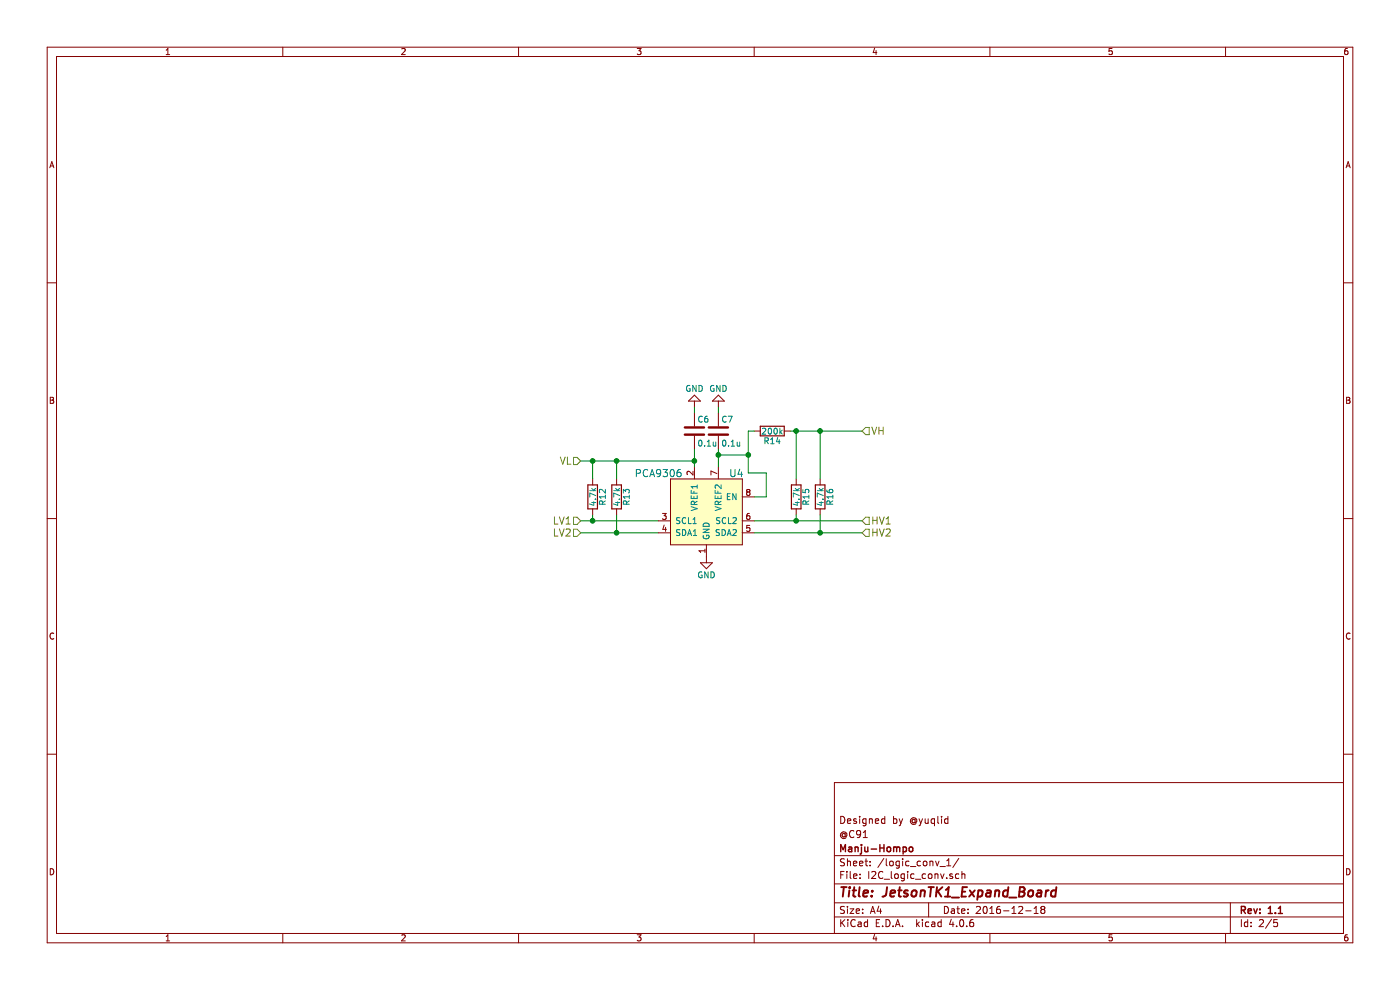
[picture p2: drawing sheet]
EESchema Schematic File Version 2
LIBS:JetsonTK1_GPIO_connector-rescue
LIBS:power
LIBS:device
LIBS:transistors
LIBS:conn
LIBS:linear
LIBS:regul
LIBS:74xx
LIBS:cmos4000
LIBS:adc-dac
LIBS:memory
LIBS:microcontrollers
LIBS:dsp
LIBS:microchip
LIBS:analog_switches
LIBS:motorola
LIBS:texas
LIBS:intel
LIBS:audio
LIBS:interface
LIBS:digital-audio
LIBS:philips
LIBS:display
LIBS:cypress
LIBS:siliconi
LIBS:opto
LIBS:atmel
LIBS:contrib
LIBS:valves
LIBS:mylib
LIBS:JetsonTK1_GPIO_connector-cache
EELAYER 25 0
EELAYER END
$Descr A4 11693 8268
encoding utf-8
Sheet 5 5
Title "JetsonTK1_Expand_Board"
Date "2016-12-18"
Rev "1.1"
Comp "Manju-Hompo"
Comment1 "@C91"
Comment2 "Designed by @yuqlid"
Comment3 ""
Comment4 ""
$EndDescr
Wire Wire Line
	6300 4350 7200 4350
Wire Wire Line
	6300 4450 7200 4450
Wire Wire Line
	4850 4350 5500 4350
Wire Wire Line
	4850 4450 5500 4450
$Comp
L R R12
U 1 1
P 4950 4150
AR Path="/58389DA7/5838B993" Ref="R12"  Part="1" 
AR Path="/583898DE/5838B993" Ref="R17"  Part="1" 
AR Path="/583E5F3D/5838B993" Ref="R23"  Part="1" 
F 0 "R23" V 5030 4150 50  0000 C CNN
F 1 "4.7k" V 4950 4150 50  0000 C CNN
F 2 "Resistors_SMD:R_0603" V 4880 4150 50  0001 C CNN
F 3 "" H 4950 4150 50  0000 C CNN
	1    4950 4150
	1    0    0    -1  
$EndComp
$Comp
L R R13
U 1 1
P 5150 4150
AR Path="/58389DA7/5838BA42" Ref="R13"  Part="1" 
AR Path="/583898DE/5838BA42" Ref="R18"  Part="1" 
AR Path="/583E5F3D/5838BA42" Ref="R24"  Part="1" 
F 0 "R24" V 5230 4150 50  0000 C CNN
F 1 "4.7k" V 5150 4150 50  0000 C CNN
F 2 "Resistors_SMD:R_0603" V 5080 4150 50  0001 C CNN
F 3 "" H 5150 4150 50  0000 C CNN
	1    5150 4150
	1    0    0    -1  
$EndComp
Wire Wire Line
	4850 3850 5800 3850
Wire Wire Line
	5150 4000 5150 3850
Connection ~ 5150 3850
Wire Wire Line
	4950 4000 4950 3850
Connection ~ 4950 3850
Wire Wire Line
	4950 4300 4950 4350
Connection ~ 4950 4350
Wire Wire Line
	5150 4300 5150 4450
Connection ~ 5150 4450
$Comp
L R R15
U 1 1
P 6650 4150
AR Path="/58389DA7/5838BBE6" Ref="R15"  Part="1" 
AR Path="/583898DE/5838BBE6" Ref="R20"  Part="1" 
AR Path="/583E5F3D/5838BBE6" Ref="R26"  Part="1" 
F 0 "R26" V 6730 4150 50  0000 C CNN
F 1 "4.7k" V 6650 4150 50  0000 C CNN
F 2 "Resistors_SMD:R_0603" V 6580 4150 50  0001 C CNN
F 3 "" H 6650 4150 50  0000 C CNN
	1    6650 4150
	1    0    0    -1  
$EndComp
$Comp
L R R16
U 1 1
P 6850 4150
AR Path="/58389DA7/5838BC03" Ref="R16"  Part="1" 
AR Path="/583898DE/5838BC03" Ref="R21"  Part="1" 
AR Path="/583E5F3D/5838BC03" Ref="R27"  Part="1" 
F 0 "R27" V 6930 4150 50  0000 C CNN
F 1 "4.7k" V 6850 4150 50  0000 C CNN
F 2 "Resistors_SMD:R_0603" V 6780 4150 50  0001 C CNN
F 3 "" H 6850 4150 50  0000 C CNN
	1    6850 4150
	1    0    0    -1  
$EndComp
Wire Wire Line
	6650 4000 6650 3600
Wire Wire Line
	6600 3600 7200 3600
Wire Wire Line
	6850 4000 6850 3600
Connection ~ 6850 3600
Wire Wire Line
	6650 4300 6650 4350
Connection ~ 6650 4350
Wire Wire Line
	6850 4300 6850 4450
Connection ~ 6850 4450
Text HLabel 4850 3850 0    60   Input ~ 0
VL
Text HLabel 7200 3600 2    60   Input ~ 0
VH
Text HLabel 4850 4350 0    60   Input ~ 0
LV1
Text HLabel 4850 4450 0    60   Input ~ 0
LV2
Text HLabel 7200 4350 2    60   Input ~ 0
HV1
Text HLabel 7200 4450 2    60   Input ~ 0
HV2
$Comp
L PCA9306 U4
U 1 1
P 5900 4350
AR Path="/58389DA7/583C3211" Ref="U4"  Part="1" 
AR Path="/583898DE/583C3211" Ref="U5"  Part="1" 
AR Path="/583E5F3D/583C3211" Ref="U7"  Part="1" 
F 0 "U7" H 6150 4750 60  0000 C CNN
F 1 "PCA9306" H 5500 4750 60  0000 C CNN
F 2 "Housings_SSOP:MSOP-8_3x3mm_Pitch0.65mm" H 5800 4350 60  0001 C CNN
F 3 "" H 5800 4350 60  0001 C CNN
	1    5900 4350
	1    0    0    -1  
$EndComp
Wire Wire Line
	5800 3750 5800 3900
$Comp
L GND #PWR087
U 1 1
P 5900 4650
AR Path="/58389DA7/583C3B42" Ref="#PWR087"  Part="1" 
AR Path="/583898DE/583C3B42" Ref="#PWR090"  Part="1" 
AR Path="/583E5F3D/583C3B42" Ref="#PWR0101"  Part="1" 
F 0 "#PWR0101" H 5900 4400 50  0001 C CNN
F 1 "GND" H 5900 4500 50  0000 C CNN
F 2 "" H 5900 4650 50  0000 C CNN
F 3 "" H 5900 4650 50  0000 C CNN
	1    5900 4650
	1    0    0    -1  
$EndComp
$Comp
L C C6
U 1 1
P 5800 3600
AR Path="/58389DA7/583C3E21" Ref="C6"  Part="1" 
AR Path="/583898DE/583C3E21" Ref="C8"  Part="1" 
AR Path="/583E5F3D/583C3E21" Ref="C15"  Part="1" 
F 0 "C15" H 5825 3700 50  0000 L CNN
F 1 "0.1u" H 5825 3500 50  0000 L CNN
F 2 "Capacitors_SMD:C_0603" H 5838 3450 50  0001 C CNN
F 3 "" H 5800 3600 50  0000 C CNN
	1    5800 3600
	1    0    0    -1  
$EndComp
$Comp
L C C7
U 1 1
P 6000 3600
AR Path="/58389DA7/583C3EB8" Ref="C7"  Part="1" 
AR Path="/583898DE/583C3EB8" Ref="C9"  Part="1" 
AR Path="/583E5F3D/583C3EB8" Ref="C16"  Part="1" 
F 0 "C16" H 6025 3700 50  0000 L CNN
F 1 "0.1u" H 6025 3500 50  0000 L CNN
F 2 "Capacitors_SMD:C_0603" H 6038 3450 50  0001 C CNN
F 3 "" H 6000 3600 50  0000 C CNN
	1    6000 3600
	1    0    0    -1  
$EndComp
$Comp
L GND #PWR088
U 1 1
P 5800 3400
AR Path="/58389DA7/583C3F2C" Ref="#PWR088"  Part="1" 
AR Path="/583898DE/583C3F2C" Ref="#PWR091"  Part="1" 
AR Path="/583E5F3D/583C3F2C" Ref="#PWR0102"  Part="1" 
F 0 "#PWR0102" H 5800 3150 50  0001 C CNN
F 1 "GND" H 5800 3250 50  0000 C CNN
F 2 "" H 5800 3400 50  0000 C CNN
F 3 "" H 5800 3400 50  0000 C CNN
	1    5800 3400
	-1   0    0    1   
$EndComp
Wire Wire Line
	5800 3400 5800 3450
Connection ~ 5800 3850
Wire Wire Line
	6000 3750 6000 3900
$Comp
L GND #PWR089
U 1 1
P 6000 3400
AR Path="/58389DA7/583C4151" Ref="#PWR089"  Part="1" 
AR Path="/583898DE/583C4151" Ref="#PWR092"  Part="1" 
AR Path="/583E5F3D/583C4151" Ref="#PWR0103"  Part="1" 
F 0 "#PWR0103" H 6000 3150 50  0001 C CNN
F 1 "GND" H 6000 3250 50  0000 C CNN
F 2 "" H 6000 3400 50  0000 C CNN
F 3 "" H 6000 3400 50  0000 C CNN
	1    6000 3400
	-1   0    0    1   
$EndComp
Wire Wire Line
	6000 3400 6000 3450
$Comp
L R R14
U 1 1
P 6450 3600
AR Path="/58389DA7/583C426E" Ref="R14"  Part="1" 
AR Path="/583898DE/583C426E" Ref="R19"  Part="1" 
AR Path="/583E5F3D/583C426E" Ref="R25"  Part="1" 
F 0 "R25" V 6530 3600 50  0000 C CNN
F 1 "200k" V 6450 3600 50  0000 C CNN
F 2 "Resistors_SMD:R_0603" V 6380 3600 50  0001 C CNN
F 3 "" H 6450 3600 50  0000 C CNN
	1    6450 3600
	0    1    1    0   
$EndComp
Connection ~ 6650 3600
Wire Wire Line
	6300 3600 6250 3600
Wire Wire Line
	6250 3600 6250 3950
Wire Wire Line
	6250 3950 6400 3950
Wire Wire Line
	6400 3950 6400 4150
Wire Wire Line
	6400 4150 6300 4150
Wire Wire Line
	6000 3800 6250 3800
Connection ~ 6250 3800
Connection ~ 6000 3800
$EndSCHEMATC
